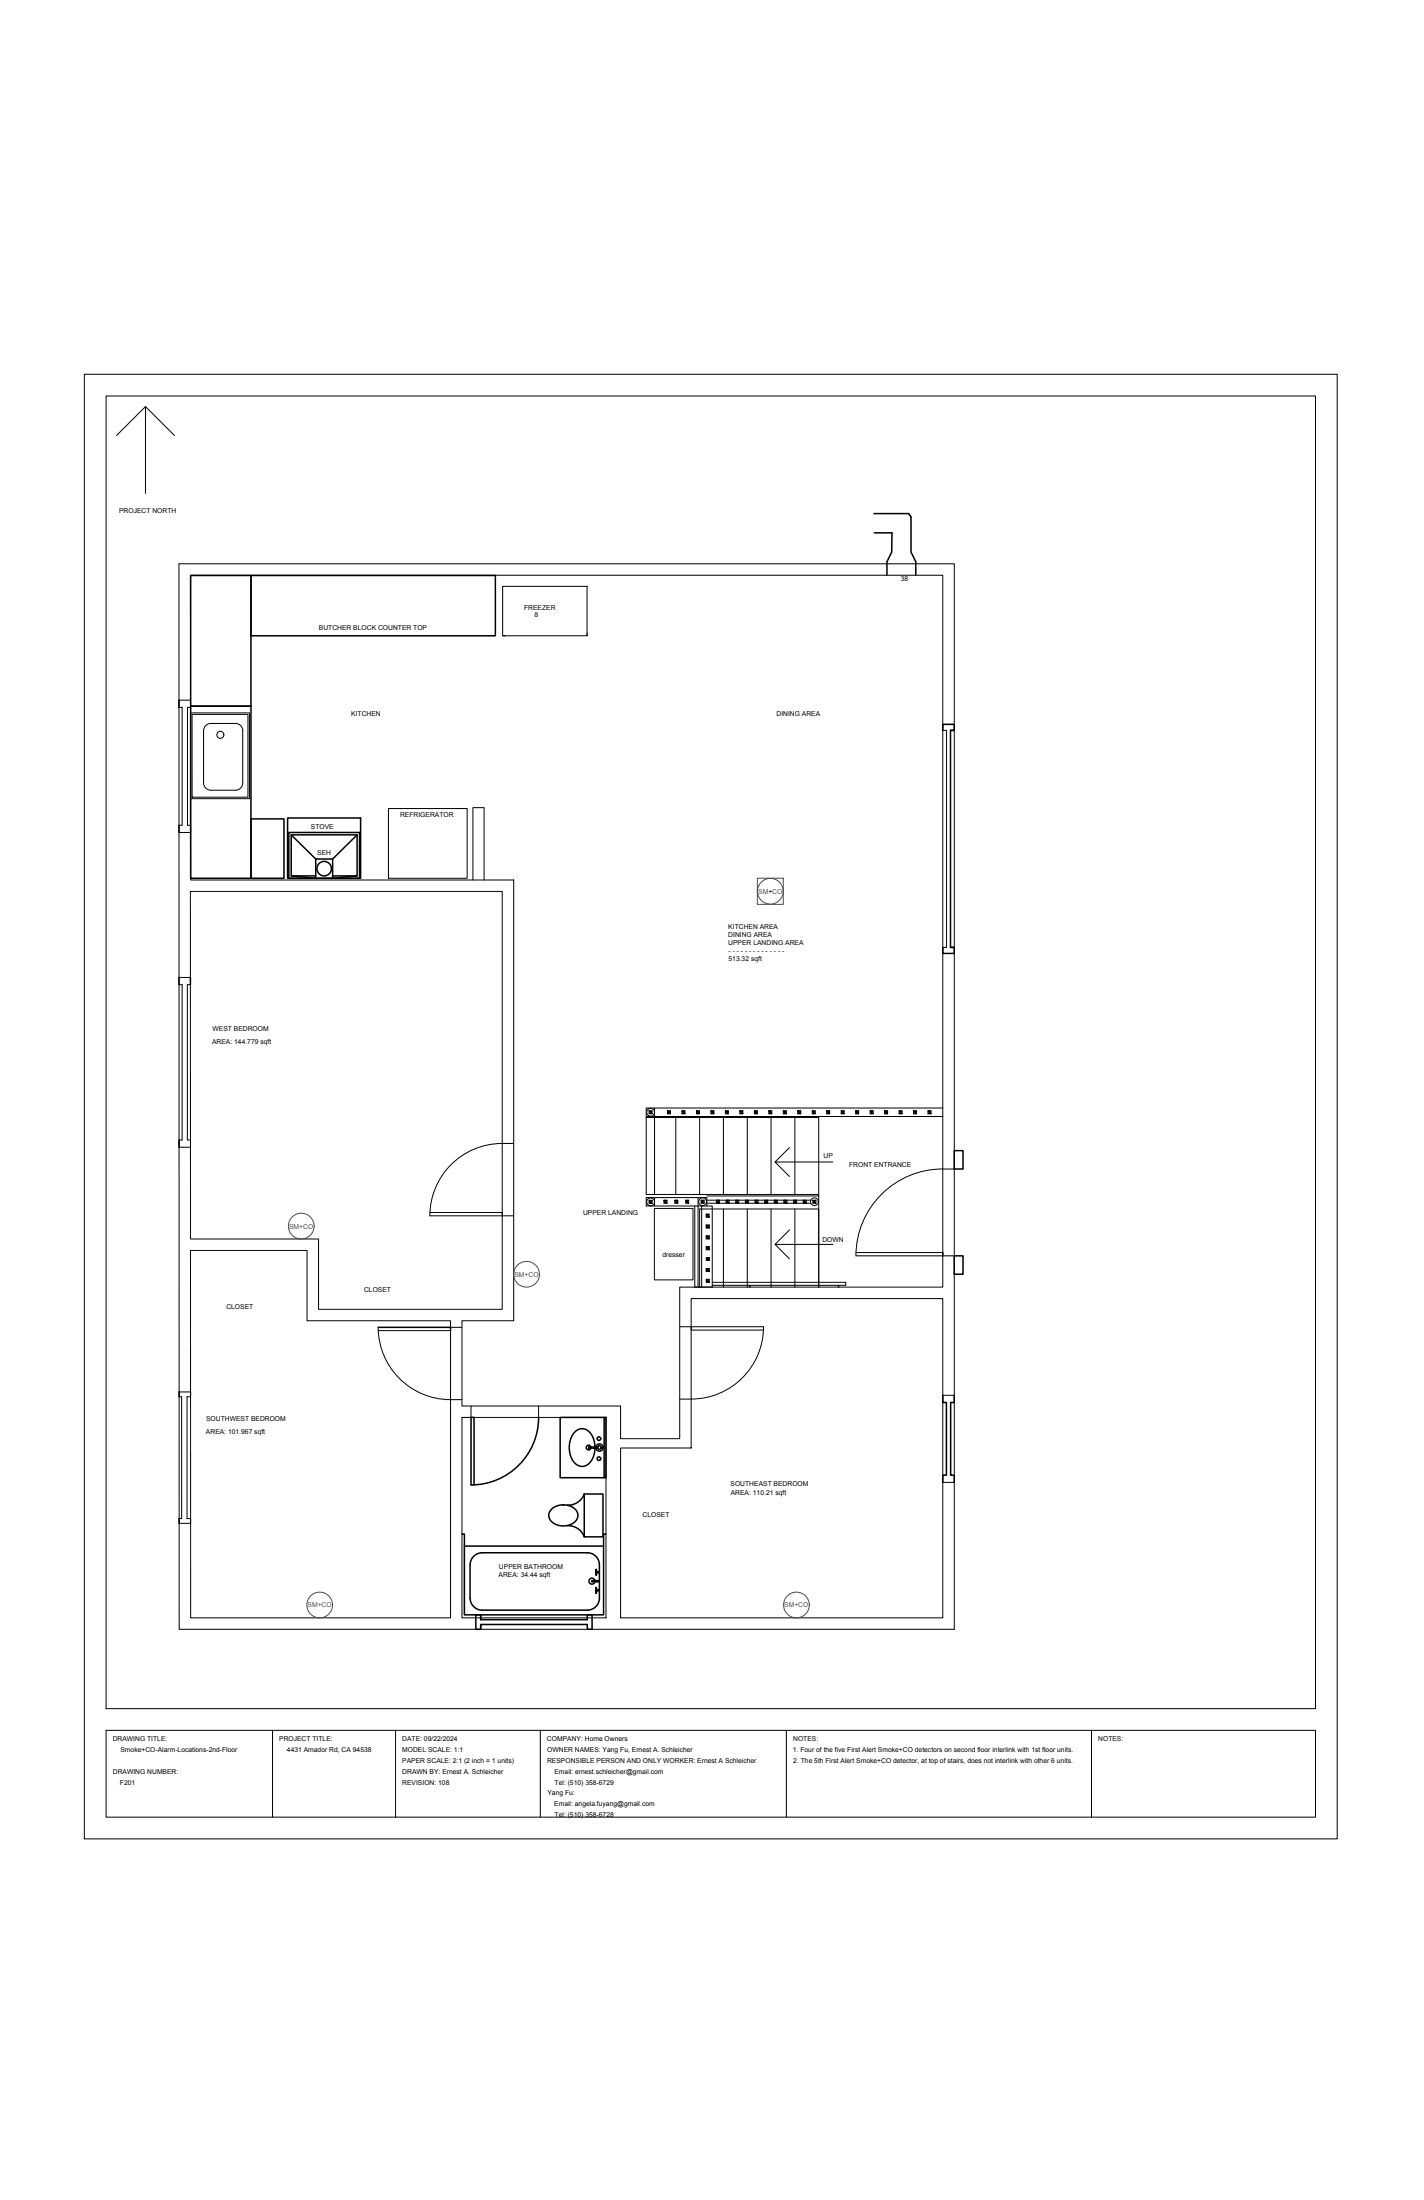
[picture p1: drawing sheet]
<svg xmlns="http://www.w3.org/2000/svg" width="279mm" height="432mm" viewBox="0 0 279 432" stroke-linecap="round" stroke-linejoin="round" font-family="sans-serif">
<!-- layer: A201-Floorplan-2nd-floor -->
<g fill="none" stroke="#000" stroke-width=".2">
<path d="M35.1 110.7h152.1v209.1h-152zM37.4 112.9h147.6v139.7h-51.6v29.8h-11.6v-6.4h-31.2v-16.8h10.2v-86.5h-63.4zM98.6 115.1h16.6v9.7h-16.6zM35.1 137.4h2.3v1.4h-.6v23.2h.6v1.4h-2.3M35.1 138.8h.6v23.2h-.6M37.4 139.9h11.5v16.9h-11.5zM115.2 124.3v.5M37.7 140.2h10.9v16.3h-10.9zM40.2 142.6l.7-.5 .5-.1h4.8a1.41 1.41 0 0 1 1.4 1.4v10.3a1.42 1.42 0 0 1-1.4 1.4h-4.8a1.44 1.44 0 0 1-1.5-1.4v-10.3zM76.2 158.7h15.5v13.7h-15.5zM185 143.4h.7v42.5h-.7M37.4 175h61.1v82h-36v-13.8h-25.1z"/>
<path d="M92.8 172.7v-14.2h2.2v14.2M35.1 193.3h.6v30.5h-.6M35.1 191.8h2.3M37.4 193.3h-.6v30.5h.6v1.4h-2.3M126.8 219.3h33.8v33.3v-15.3h-23.3v15.3M126.8 219.1h58.2M127.4 218h.5v.6l-.5-.6v.6h.5M127.7 218v.6M127.9 218l-.5 .6M128.4 217.5v16.9M131 218h.6v.6l-.6-.6v.6h.6M131.3 218v.6"/>
<path d="M131.6 218l-.6 .6M132.6 219.3v15.1M133.8 218h.6v.6l-.6-.6v.6h.6M134.1 218v.6M134.4 218l-.6 .6M136.6 218h.6v.6l-.6-.6v.6h.6M136.9 218v.6M137.2 218l-.6 .6M137.3 219.3v15.1M139.5 218h.6v.6l-.6-.6v.6h.6M139.8 218v.6M140.1 218l-.6 .6"/>
<path d="M141.9 219.3v15.1M142.3 218h.6v.6l-.6-.6v.6h.6M142.6 218v.6M142.9 218l-.6 .6M145.2 218h.6v.6l-.6-.6v.6h.6M145.5 218v.6M145.8 218l-.6 .6M146.6 219.3v15.1M148 218h.6v.6l-.6-.6v.6h.6M148.3 218v.6M148.6 218l-.6 .6M150.9 218h.5v.6l-.5-.6v.6h.5"/>
<path d="M151.1 218v.6M151.3 219.3v15.1M151.4 218l-.5 .6M153.7 218h.6v.6l-.6-.6v.6h.6M154 218v.6M154.3 218l-.6 .6M156 219.3v15.1M156.5 218h.6v.6l-.6-.6v.6h.6M156.8 218v.6M157.1 218l-.6 .6M159.4 218h.6v.6l-.6-.6v.6h.6M159.7 218v.6"/>
<path d="M160 218l-.6 .6M162.2 218h.6v.6l-.6-.6v.6h.6M162.5 218v.6M162.8 218l-.6 .6M165 218h.6v.6l-.6-.6v.6h.6M165.3 218v.6M165.6 218l-.6 .6M167.9 218h.6v.6l-.6-.6v.6h.6M168.2 218v.6M168.5 218l-.6 .6M170.7 218h.6v.6l-.6-.6v.6h.6M171 218v.6"/>
<path d="M171.3 218l-.6 .6M173.6 218h.6v.6l-.6-.6v.6h.6M173.9 218v.6M174.2 218l-.6 .6M176.4 218h.6v.6l-.6-.6v.6h.6M176.7 218v.6M177 218l-.6 .6M179.2 218h.6v.6l-.6-.6v.6h.6M179.5 218v.6M179.8 218l-.6 .6M182.1 218h.6v.6l-.6-.6v.6h.6M182.4 218v.6"/>
<path d="M182.7 218l-.6 .6M185 217.5h-58.2v16.9h33.8M84.4 238h14.1v.6M100.8 224.4a15.5 15.5 0 0 0-10.6 2.8 14.2 14.2 0 0 0-5.9 11.4h16.5M127.4 235.6h.5v.6l-.5-.6v.6h.5M127.7 235.6v.6M127.9 235.6l-.5 .6M128.4 237.2h7.6v14h-7.6zM128.4 235.1v1.6M130.3 235.6h.6v.5l-.6-.5v.5h.6M130.6 235.6v.6M130.9 235.6l-.6 .5"/>
<path d="M132.4 235.6h.6v.5l-.6-.5v.5h.6M132.7 235.6v.6M133 235.6l-.6 .5M134.5 235.6h.6v.5l-.6-.5v.5h.6M134.8 235.6v.6M135.1 235.6l-.6 .5M136.3 236.7v15.9h3.4v-15.9h-12.9v-1.6h11.9v1.6M137 235.1v17.5M137.6 235.6h.6v.5l-.6-.5v.5h.6M137.7 236.7v15.9M137.9 235.6v.6M138.2 235.6l-.6 .5"/>
<path d="M138.6 238.3h.5v.6l-.5-.6v.6h.5M138.7 234.7h21.9M138.7 236.2h20.4M138.7 235.6h20.4M138.8 238.3v.6M139.1 238.3l-.5 .6M140.6 235.6h.6v.5l-.6-.5v.5h.6M140.9 235.6v.6M141.2 235.6l-.6 .5M141.9 237.3v15.3M142.5 235.6h.6v.5l-.6-.5v.5h.6M142.8 235.6v.6"/>
<path d="M143.1 235.6l-.6 .5M144.4 235.6h.5v.5l-.5-.5v.5h.5M144.6 235.6v.6M144.9 235.6l-.5 .5M146.2 235.6h.6v.5l-.6-.5v.5h.6M146.5 235.6v.6M146.6 237.3v15.3M146.8 235.6l-.6 .5M148.1 235.6h.6v.5l-.6-.5v.5h.6M148.4 235.6v.6M148.7 235.6l-.6 .5M150 235.6h.6v.5l-.6-.5v.5h.6"/>
<path d="M150.3 235.6v.6M150.6 235.6l-.6 .5M151.3 237.3v15.3M151.9 235.6h.6v.5l-.6-.5v.5h.6M152.2 235.6v.6M152.5 235.6l-.6 .5M153.8 235.6h.6v.5l-.6-.5v.5h.6M154.1 235.6v.6M154.4 235.6l-.6 .5M154.9 225.2l-2.8 2.9M155.7 235.6h.6v.5l-.6-.5v.5h.6M156 237.3v15.3"/>
<path d="M156 235.6v.6M156.3 235.6l-.6 .5M157.6 235.6h.6v.6l-.6-.6v.6h.6M157.9 235.6v.6M158.2 235.6l-.6 .6M159.5 235.6h.6v.6l-.6-.6v.6h.6M159.8 235.6v.6M160.1 235.6l-.6 .6M163.4 228.1h-11.3l2.8 2.8M185 229.4h2.2M185 229.4a17 17 0 0 0-17.1 17.1h19.3M37.4 245.4h22.8v13.8h28.2v58.3h-51z"/>
<path d="M135.6 254.9h49.4v62.6h-63.2v-33.3h13.8zM138.6 249h.5v.5l-.5-.5v.5h.5v-.5l-.5 .5M138.6 244.7h.5v.6l-.5-.6v.6h.5v-.6l-.5 .6M138.6 242.6h.5v.6l-.5-.6v.6h.5v-.6l-.5 .6M138.6 240.4h.5v.6l-.5-.6v.6h.5v-.6l-.5 .6M138.6 251.1h.6v.6l-.6-.6v.6h.6M138.6 246.8h.6v.6l-.6-.6v.6h.6l-.1-.6-.5 .6M138.8 240.4v.6M138.8 242.6v.6M138.8 244.7v.6M138.8 249v.6M138.9 246.8v.6"/>
<path d="M138.9 251.1v.6M139.2 251.1l-.6 .6M139.7 251.7h26.3v.6h-26.3M147.1 252.3v.3M147.2 252.3v.3M154.9 241.4l-2.8 2.8M163.4 244.2h-11.3l2.8 2.9M164.5 252.3v.3M164.6 252.3v.3M168 245.8h17M35.1 273.2h2.3v.9h-.7v23.9h.7v1h-2.3M35.1 274.1h.5v23.9h-.5"/>
<path d="M74.2 261.2h14.2M74.2 260.5a14.2 14.2 0 0 0 14.2 14.2h2.2M88.4 260.5h2.2M90.6 278.2h28.3v39.3h-28.3zM92.4 276v2.2h-1.8M105.7 276v2.2M133.4 260.4h2.2M149.8 261.1h-14.2v-.7h14.2a14.2 14.2 0 0 1-14.2 14.2h-2.2M185 273.9h2.2M185 291h2.2M91.1 303.5v13.4"/>
<circle cx="43.2" cy="144.2" r=".69"/>
<circle cx="127.7" cy="218.3" r=".77"/>
<circle cx="127.7" cy="235.9" r=".77"/>
<circle cx="137.9" cy="235.9" r=".77"/>
<circle cx="159.8" cy="235.9" r=".76"/>
</g>
<!-- layer: Title Block -->
<path d="M20.8 339.6h237.3v17.1h-237.3z" fill="none" stroke="#000" stroke-width=".2"/>
<!-- layer: 00-page-edge -->
<path d="M16.5 73.5h245.9v287.4h-245.9zM20.8 77.7h237.3v257.7h-237.3zM28.6 79.8l5.6 5.7M22.9 85.5l5.7-5.7v17M151.1 174.9h.1M20.8 339.6h.1M53.5 339.6v17.1M77.6 339.6v17.1M106 339.6v17.1M154.3 339.6v17.1M214.2 339.6v17.1" fill="none" stroke="#000" stroke-width=".2"/>
<!-- layer: A201-Floorplan-2nd-floor -->
<g fill="none" stroke="#000" stroke-width=".3">
<path d="M37.4 113h11.8v25.6h-11.8zM49.2 113h48v11.8h-48zM171.5 100.8h6.8l.4 .6v7l1 1.8v2.7M171.5 104.6h3.5v3.8l-1 1.8v2.7M35.1 137.4v1.4M37.4 138.6h11.8v33.8h-11.8zM185 143.4v-1.2h2.2v1.2h-.7M187.2 143.4h-.7v42.5M35.1 162v1.4M49.2 160.7h6.5v11.7h-6.5zM56.4 160.5h14.4v11.9h-14.4zM56.7 163.4h13.8v9h-13.8z"/>
<path d="M57.1 163.9l4.9 4.7M62 171.9h-4.9v-8h13v8h-4.8M65.3 168.6v3.8l4.8-.5M70.1 163.9l-4.8 4.7h-3.3v3.8l-4.9-.5M35.1 191.8v1.5M37.4 191.8v1.5M185 185.9v1.2h2.2v-1.2h-.7M186.5 185.9h.7M35.1 223.8v1.4M187.2 225.8h1.8v3.6h-1.8zM185 245.8v.7M187.2 246.5h1.8v3.6h-1.8z"/>
<path d="M35.1 273.2v.9M74.2 260.5h14.2v.7M105.7 278.2a13.3 13.3 0 0 1-13.3 13.3v-13.3h.6v13.2M109.9 278.2h9v11.8h-9zM118.5 278.2v11.8M185 273.9v1.4h.7v14.2h-.7v1.5M187.2 273.9v1.4h-.7v14.2h.7v1.5M35.1 298v1M108.3 296.1a3.3 3.3 0 0 1 5 .9 2.1 2.1 0 0 1-2.1 2.4 2.77 2.77 0 0 1-3.5-2v-.4zM111.3 299.4a3.4 3.4 0 0 1 3.3 2.2M112.8 281a2.09 2.09 0 0 1 3.5 1 4.7 4.7 0 0 1-1.1 5.5 2.11 2.11 0 0 1-3.1-1.3 4.9 4.9 0 0 1 .7-5.2zM114.6 293.2h3.7v8.4h-3.7"/>
<path d="M114.6 293.2v8.4M114.6 293.2a3.4 3.4 0 0 1-3.3 2.2M117.3 284h-1.8v.2h1.8M90.6 301.1h.5v15.8h27.3v-15.8h.5M91.1 303.5h27.3M92.2 307.1v6.6a2.37 2.37 0 0 0 2.4 2.3h20.6a2.37 2.37 0 0 0 2.4-2.3v-6.6M92.2 307.1a2.37 2.37 0 0 1 2.4-2.3h20.6a2.37 2.37 0 0 1 2.4 2.3M94.3 316.9v1h20.9v-1h1v2.9h-1v-1h-20.9v1M94.3 317.9v-1h-.9v2.9h.9v-1M117 308.5h.6M117 312h.6M117.6 308.7h-.6v.4v-1.1h-.1v1.1h.1"/>
<path d="M117.6 312.2h-.6v.5v-1.1h-.1v1.1h.1M117.6 310.2h-1.5v.3h1.5"/>
<circle cx="63.6" cy="170.5" r="1.42"/>
<circle cx="115.5" cy="284.1" r=".47"/>
<circle cx="117.5" cy="282.4" r=".35"/>
<circle cx="117.5" cy="286.3" r=".35"/>
<circle cx="117.6" cy="284.1" r=".71"/>
<circle cx="117.6" cy="284.1" r=".35"/>
<circle cx="116.1" cy="310.3" r=".59"/>
</g>
<!-- layer: A201-Text -->
<path d="M98.6 124.8h.6" fill="none" stroke="#000" stroke-width=".2"/>
<!-- layer: F201-Fire-and-CO-2nd-floor -->
<g fill="none" stroke="#4c4c4c" stroke-width=".2">
<path d="M148.6 172.4h5.1v5.1h-5.1z"/>
<circle cx="151.1" cy="174.9" r="2.52"/>
<circle cx="59.1" cy="240.6" r="2.52"/>
<circle cx="103.3" cy="250.1" r="2.52"/>
<circle cx="62.7" cy="315" r="2.52"/>
<circle cx="156.3" cy="315" r="2.52"/>
</g>
<g font-size="1.3">
<text x="23.4" y="100.8">PROJECT NORTH</text>
<text x="102.8" y="119.7">FREEZER</text>
<text x="176.7" y="114.1">38</text>
<text x="62.6" y="123.6">BUTCHER BLOCK COUNTER TOP</text>
<text x="104.9" y="121.1">8</text>
<text x="68.9" y="140.6">KITCHEN</text>
<text x="152.4" y="140.5">DINING AREA</text>
<text x="78.5" y="160.4">REFRIGERATOR</text>
<text x="61" y="162.6">STOVE</text>
<text x="62.2" y="167.8">SEH</text>
<text x="142.9" y="183.9">DINING AREA</text>
<text x="142.9" y="185.5">UPPER LANDING AREA</text>
<text x="142.9" y="182.3">KITCHEN AREA</text>
<text x="142.9" y="188.7">513.32 sqft</text>
<text x="143" y="187.1">- - - - - - - - - - - - - -</text>
<text x="41.7" y="202.3">WEST BEDROOM</text>
<text x="41.6" y="204.9">AREA: 144.779 sqft</text>
<text x="161.6" y="227.3">UP</text>
<text x="166.6" y="229.1">FRONT ENTRANCE</text>
<text x="114.4" y="238.5">UPPER LANDING</text>
<text x="161.4" y="243.8">DOWN</text>
<text x="130" y="246.7">dresser</text>
<text x="44.4" y="256.9">CLOSET</text>
<text x="71.4" y="253.5">CLOSET</text>
<text x="40.4" y="281.4">AREA: 101.967 sqft</text>
<text x="40.4" y="279">SOUTHWEST BEDROOM</text>
<text x="143.3" y="291.7">SOUTHEAST BEDROOM</text>
<text x="143.4" y="293.4">AREA: 110.21 sqft</text>
<text x="126.1" y="297.8">CLOSET</text>
<text x="97.8" y="309.5">AREA: 34.44 sqft</text>
<text x="97.9" y="308">UPPER BATHROOM</text>
<text x="22.1" y="341.8">DRAWING TITLE:</text>
<text x="54.8" y="341.8">PROJECT TITLE:</text>
<text x="78.9" y="341.7">DATE: 09/22/2024</text>
<text x="107.3" y="341.7">COMPANY: Home Owners</text>
<text x="155.6" y="341.8">NOTES:</text>
<text x="215.5" y="341.8">NOTES:</text>
<text x="23.6" y="343.9">Smoke+CO-Alarm-Locations-2nd-Floor</text>
<text x="56.3" y="343.9">4431 Amador Rd, CA 94538</text>
<text x="78.9" y="343.9">MODEL SCALE: 1:1</text>
<text x="78.9" y="346">PAPER SCALE: 2:1 (2 inch = 1 units)</text>
<text x="107.3" y="346">RESPONSIBLE PERSON AND ONLY WORKER: Ernest A Schleicher</text>
<text x="107.4" y="343.8">OWNER NAMES: Yang Fu, Ernest A. Schleicher</text>
<text x="155.6" y="343.9">1. Four of the five First Alert Smoke+CO detectors on second floor interlink with 1st floor units.</text>
<text x="155.7" y="346">2. The 5th First Alert Smoke+CO detector, at top of stairs, does not interlink with other 6 units.</text>
<text x="22.1" y="348.1">DRAWING NUMBER:</text>
<text x="23.5" y="350.3">F201</text>
<text x="78.9" y="350.3">REVISION: 108</text>
<text x="78.9" y="348.1">DRAWN BY: Ernest A. Schleicher</text>
<text x="107.4" y="352.4">Yang Fu:</text>
<text x="108.8" y="348.1">Email: ernest.schleicher@gmail.com</text>
<text x="108.8" y="350.3">Tel: (510) 358-6729</text>
<text x="108.8" y="354.5">Email: angela.fuyang@gmail.com</text>
<text x="108.8" y="356.7">Tel: (510) 358-6728</text>
</g>
<g font-size="1.3" fill="#4c4c4c">
<text x="148.8" y="175.4">SM+CO</text>
<text x="56.7" y="241.1">SM+CO</text>
<text x="100.9" y="250.6">SM+CO</text>
<text x="60.4" y="315.5">SM+CO</text>
<text x="153.9" y="315.5">SM+CO</text>
</g>
</svg>
